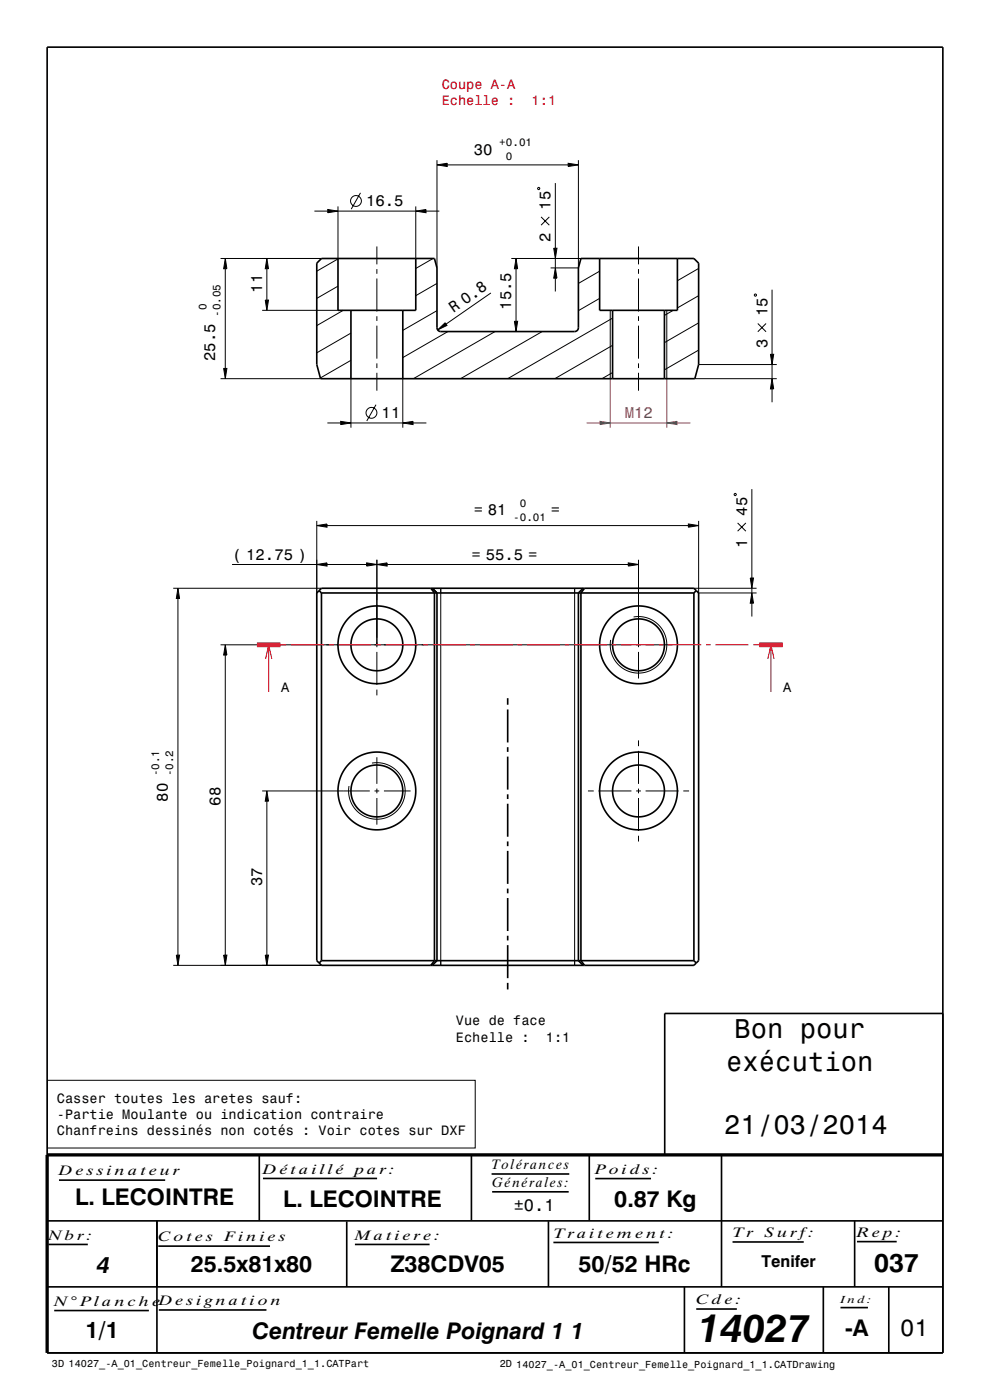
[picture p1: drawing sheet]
<svg xmlns="http://www.w3.org/2000/svg" width="210mm" height="297mm" viewBox="0 0 210 297" stroke-linecap="round" stroke-linejoin="round" font-family="sans-serif">
<g fill="none" stroke="#000" stroke-width=".21">
<path d="M92.7 35l2.2-.4v.7zM92.7 34v22.8M94.9 35h25.6M114 39.9l.3-.1 .2 .3-.3 .1zM117.8 38.8v13.9M120.5 34.6l2.2 .4-2.2 .3zM122.7 34v22.8h-5.9M46.8 54.8h21.4M47.8 54.8l.3 2.2h-.7zM47.8 57v21.2M56.6 54.8l.4 2.2h-.7zM56.6 57v6.7"/>
<path d="M66.7 44.8h2.8M69.5 44.4l2.2 .4-2.2 .3zM71.7 54.9l-4.5 2.6M71.7 43.8v11M71.7 44.8h16.5M76.5 40.9l-2 3.5M79.9 52.3v3.8M79.9 57.1v1M79.9 59.1v7M88.2 44.8l2.2-.4v.7zM88.2 43.8v11M90.4 44.8h2.8"/>
<path d="M91.9 54.8l-3.7 2.2M108.5 54.8h14.7M109.5 54.8l.3 2.2h-.7zM109.5 57v11.2M114.8 46l1.7 1.8M116.5 46l-1.7 1.8M117.5 52.7h.6l-.3 2.1zM117.8 56.8l.3 2.2h-.6zM117.8 54.8v2M117.8 59v2.8M127.2 57.5l-4.5 2.6M135.4 52.3v3.8"/>
<path d="M135.4 57.1v1M135.4 59.1v7M148.2 57l-4.5 2.6M47.4 78.2h.7l-.3 2.1zM55.6 65.8h16.1M56.3 63.7h.7l-.4 2.1zM71.7 60.7l-4.5 2.6M72.8 65.8l-5.6 3.3M74.4 76.4l-6.4 3.8M74.4 70.7l-7.2 4.2M79.9 67.1v1M79.9 69.1v7"/>
<path d="M79.9 77.1v1M79.9 79.1v3.8M92.7 65.9l-7.3 4.2M92.7 60.1l-4.5 2.6M92.8 70l1.6-1.5 .4 .5zM95 70.3l-9.6 5.6M104.1 62.2l-9.5 6.6M105 70.3l-17.3 10M109.1 68.2h.7l-.3 2.1zM115 70.3l-17.3 10M127.2 63.3l-4.5 2.6M129.4 65.8v14.5"/>
<path d="M129.9 79l-2.2 1.3M129.9 73.3l-12.2 7M129.9 67.5l-22.2 12.8M135.4 67.1v1M135.4 69.1v7M135.4 77.1v1M135.4 79.1v3.8M141.4 65.8v14.5M142.8 65.8l-1.9 1.1M148.2 74.3l-7.3 4.2M148.2 68.5l-7.3 4.2M148.2 62.7l-4.5 2.6"/>
<path d="M148.2 77.3h16.6M160 62.5l.3-.1 .2 .3-.3 .1zM160.7 68.6l1.8 1.8M162.5 68.6l-1.8 1.8M163.4 75.2h.7l-.3 2.1zM163.8 61.5v13.7M163.8 77.3v3M46.8 80.3h21.2M69.4 89.7h2.9M72.3 89.4l2.1 .3-2.1 .4zM74.4 80.3v10.4M74.4 89.7h11"/>
<path d="M79.8 85.9l-2 3.4M85.4 89.7l2.2-.3v.7zM85.4 80.3v10.4M87.6 89.7h2.8M147.4 80.3h17.4M163.8 80.3l.3 2.2h-.7zM163.8 82.5v2.8M49.2 119.8h18M67.2 111.5l2.2-.3v.6zM67.2 119.8l2.2-.4v.7zM67.2 110.5v15.3M69.4 111.5h76.6"/>
<path d="M69.4 119.8h8.4M77.8 119.4l2.1 .4-2.1 .3zM79.9 119.8l2.2-.4v.7zM79.9 118.8v18.5M82.1 119.8h51.2M133.3 119.4l2.1 .4-2.1 .3zM135.4 118.8v18.5M146 111.2l2.2 .3-2.2 .3zM148.2 110.5v15.3h12.3M155.9 104.7l.3 .1-.2 .3-.3-.1zM156.5 110.9l1.7 1.8M158.2 110.9l-1.7 1.8"/>
<path d="M159.5 103.8v18.8M36.7 124.8h31.5M37.7 124.8l.4 2.2h-.7zM37.7 127v75.6M46.8 136.8h87.1M47.8 136.8l.3 2.2h-.7zM47.8 139v63.6M79.9 126.1v1.2M79.9 138.3v7M89.4 136.8h1.3M93.5 124.7v80.2M121.9 124.7v80.2"/>
<path d="M134.4 130.9a6 6 0 0 1 7 5.5 6 6 0 0 1-6.3 6.4 6 6 0 0 1-5.6-7M134.9 136.8h1M135.4 138.3v5.6M136.9 136.8h5.7M147.2 124.8h13.3M159.1 122.6h.7l-.3 2.2zM159.5 125.8l.3 2.2h-.7zM159.5 124.8v1M159.5 128v2.8M79.9 146.3v1.2M135.4 157.1v1.2M135.4 159.3v7"/>
<path d="M55.6 167.8h22.8M56.6 167.8l.4 2.2h-.7zM56.6 170v32.6M78.9 161.9a6 6 0 0 1 7 5.5 6 6 0 0 1-6.3 6.4 6 6 0 0 1-5.6-7M79.4 167.8h1M79.9 160.6v5.7M79.9 167.3v1M79.9 169.3v5.6M81.4 167.8h5.7M124.7 167.8h1.2M126.9 167.8h7M134.9 167.8h1"/>
<path d="M135.4 167.3v1M135.4 169.3v7M135.4 177.3v1.2M136.9 167.8h7M144.9 167.8h1.3M36.7 204.8h31.5M37.4 202.6h.7l-.4 2.2zM47.4 202.6h.7l-.3 2.2zM56.3 202.6h.7l-.4 2.2zM10.1 229.2h90.7v14.3h-90.7z"/>
<circle cx="75.5" cy="42.6" r="1.15"/>
<circle cx="78.8" cy="87.6" r="1.15"/>
</g>
<path d="M129.4 80.3v10.4M141.4 80.3v10.4" fill="none" stroke="#800080" stroke-width=".21"/>
<g fill="none" stroke="#000" stroke-width=".35">
<path d="M10 10h190v277h-190zM68.2 54.8h24l.5 2v12.7l.1 .5 .7 .3h28.6l.4-.3 .2-.4v-12.8l.5-2h24l1 1v21.5l-.8 3h-79.4l-.8-3v-21.5zM71.7 54.8v11h16.5v-11M127.2 54.8v11h16.5v-11M74.4 65.8v14.5M85.4 65.8v14.5M129.9 65.8v14.5M140.9 65.8v14.5M67.7 125.3l.5-.5h79l.5 .5M67.7 125.3l-.5 .5v78l.5 .5M67.7 125.3l.5 .5M68.2 125.8h79"/>
<path d="M68.2 125.8v78M91.4 124.8l.8 1v78l-.8 1M91.7 124.8l1 1v78l-1 1M123.7 124.8l-1 1v78l1 1M124 124.8l-.8 1v78l.8 1M147.2 125.8v78M147.7 125.3l.5 .5v78l-.5 .5M147.7 125.3l-.5 .5M107.7 148.1v1.4M107.7 150.5v7M107.7 158.5v1M107.7 160.5v7"/>
<path d="M107.7 168.5v1M107.7 170.5v7M107.7 178.5v1M107.7 180.5v7M107.7 188.5v1M107.7 190.5v7M107.7 198.5v1M67.7 204.3l.5 .5h79l.5-.5M68.2 203.8h79M68.2 203.8l-.5 .5M107.7 208.5v1.4M107.7 200.5v7"/>
<path d="M147.2 203.8l.5 .5M200 215h-59v30M10 259h190M33.3 259v28M55 245v13.9M73.6 259.1v13.9M100 245v13.9M116.3 259.1v13.9M125 244.9v14M153 245v28M181.3 259v14M10 273h190"/>
<path d="M145.2 273v14M174.6 273v14M188.5 273v14"/>
<circle cx="79.9" cy="136.8" r="8.3"/>
<circle cx="79.9" cy="136.8" r="5.5"/>
<circle cx="135.4" cy="136.8" r="8.2"/>
<circle cx="135.4" cy="136.8" r="5.5"/>
<circle cx="79.9" cy="167.8" r="5.5"/>
<circle cx="79.9" cy="167.8" r="8.3"/>
<circle cx="135.4" cy="167.8" r="5.5"/>
<circle cx="135.4" cy="167.8" r="8.2"/>
</g>
<path d="M200 245h-190v42" fill="none" stroke="#000" stroke-width=".7" stroke-linecap="butt"/>
<path d="M54.5 136.8h5M161 136.8h5" fill="none" stroke="#f00" stroke-width="1" stroke-linecap="butt"/>
<g fill="none" stroke="#f00" stroke-width=".21">
<path d="M56.3 139.8l.7-3 .7 3M57 136.8v10M59.5 136.8h1.3M61.8 136.8h7M69.8 136.8h1M71.8 136.8h7M79.8 136.8h1M81.8 136.8h7M89.8 136.8h1M91.8 136.8h7M99.8 136.8h1M101.8 136.8h7"/>
<path d="M109.8 136.8h1M111.8 136.8h7M119.8 136.8h1M121.8 136.8h7M129.8 136.8h1M131.8 136.8h7M139.8 136.8h1M141.8 136.8h7M149.8 136.8h1M151.8 136.8h7M159.8 136.8h1.2M162.9 139.8l.6-3 .7 3"/>
<path d="M163.5 136.8v10"/>
</g>
<g fill="#000">
<path d="M92.7 35l2.2-.4v.7z" fill-rule="evenodd"/>
<path d="M120.5 34.6l2.2 .4-2.2 .3z" fill-rule="evenodd"/>
<path d="M47.8 54.8l.3 2.2h-.7z" fill-rule="evenodd"/>
<path d="M56.6 54.8l.4 2.2h-.7z" fill-rule="evenodd"/>
<path d="M69.5 44.4l2.2 .4-2.2 .3z" fill-rule="evenodd"/>
<path d="M88.2 44.8l2.2-.4v.7z" fill-rule="evenodd"/>
<path d="M109.5 54.8l.3 2.2h-.7z" fill-rule="evenodd"/>
<path d="M117.5 52.7h.6l-.3 2.1z" fill-rule="evenodd"/>
<path d="M117.8 56.8l.3 2.2h-.6z" fill-rule="evenodd"/>
<path d="M47.4 78.2h.7l-.3 2.1z" fill-rule="evenodd"/>
<path d="M56.3 63.7h.7l-.4 2.1z" fill-rule="evenodd"/>
<path d="M92.8 70l1.6-1.5 .4 .5z" fill-rule="evenodd"/>
<path d="M109.1 68.2h.7l-.3 2.1z" fill-rule="evenodd"/>
<path d="M163.4 75.2h.7l-.3 2.1z" fill-rule="evenodd"/>
<path d="M72.3 89.4l2.1 .3-2.1 .4z" fill-rule="evenodd"/>
<path d="M85.4 89.7l2.2-.3v.7z" fill-rule="evenodd"/>
<path d="M163.8 80.3l.3 2.2h-.7z" fill-rule="evenodd"/>
<path d="M67.2 111.5l2.2-.3v.6z" fill-rule="evenodd"/>
<path d="M67.2 119.8l2.2-.4v.7z" fill-rule="evenodd"/>
<path d="M79.9 119.8l2.2-.4v.7z" fill-rule="evenodd"/>
<path d="M146 111.2l2.2 .3-2.2 .3z" fill-rule="evenodd"/>
<path d="M37.7 124.8l.4 2.2h-.7z" fill-rule="evenodd"/>
<path d="M47.8 136.8l.3 2.2h-.7z" fill-rule="evenodd"/>
<path d="M77.8 119.4l2.1 .4-2.1 .3z" fill-rule="evenodd"/>
<path d="M133.3 119.4l2.1 .4-2.1 .3z" fill-rule="evenodd"/>
<path d="M159.1 122.6h.7l-.3 2.2z" fill-rule="evenodd"/>
<path d="M159.5 125.8l.3 2.2h-.7z" fill-rule="evenodd"/>
<path d="M56.6 167.8l.4 2.2h-.7z" fill-rule="evenodd"/>
<path d="M37.4 202.6h.7l-.4 2.2z" fill-rule="evenodd"/>
<path d="M47.4 202.6h.7l-.3 2.2z" fill-rule="evenodd"/>
<path d="M56.3 202.6h.7l-.4 2.2z" fill-rule="evenodd"/>
</g>
<g fill="#800080">
<path d="M127.3 89.4l2.1 .3-2.1 .4z" fill-rule="evenodd"/>
<path d="M141.4 89.7l2.2-.3v.7z" fill-rule="evenodd"/>
</g>
<path d="M124.4 89.7h2.9M127.3 89.4l2.1 .3-2.1 .4zM129.4 89.7h12M141.4 89.7l2.2-.3v.7zM143.6 89.7h2.8" fill="none" stroke="#800080" stroke-width=".21"/>
<g fill="none" stroke="#000" stroke-width=".35">
<path d="M12.5 250.4h22.5M55.8 250h24.2M104.3 249.1h16.5M104.4 252.8h16.2M126.3 250h11.8M10.3 264h8.3M11.5 278h20.1M33.6 264.4h23.7M33.7 277.9h22.8M75.3 264h15.8M117.4 263.6h22.3M147.7 277.7h8.6"/>
<path d="M155.4 263.5h15.1M178.3 277.4h5.8M181.8 263.4h8.4"/>
</g>
<text font-size="8.3" x="148.1" y="284.7">14027</text>
<g font-size="5.8">
<text x="155.8" y="220.2">Bon pour</text>
<text x="154.1" y="227.1">exécution</text>
<text x="153.6" y="240.6">21/03/2014</text>
</g>
<text font-size="5.6" x="185.5" y="269.9">037</text>
<text font-size="5" x="190.9" y="283.3">01</text>
<g font-size="4.9">
<text x="16" y="255.6">L. LECOINTRE</text>
<text x="60" y="256">L. LECOINTRE</text>
<text x="130.3" y="256">0.87 Kg</text>
<text x="40.5" y="269.7">25.5x81x80</text>
<text x="82.9" y="269.7">Z38CDV05</text>
<text x="122.7" y="269.9">50/52 HRc</text>
<text x="20.6" y="270">4</text>
<text x="18.2" y="283.9">1/1</text>
<text x="53.5" y="284">Centreur Femelle Poignard 1 1</text>
<text x="179.3" y="283.4">-A</text>
</g>
<text font-size="3.6" x="109" y="257">±0.1</text>
<text font-size="3.5" x="161.5" y="268.7">Tenifer</text>
<g font-size="3.3">
<text x="100.5" y="32.8">30</text>
<text x="77.7" y="43.8">16.5</text>
<text x="116.8" y="44.5" transform="rotate(-90 116.8 44.5)">15</text>
<text x="116.8" y="51.3" transform="rotate(-90 116.8 51.3)">2</text>
<text x="55.6" y="62.1" transform="rotate(-90 55.6 62.1)">11</text>
<text x="108.5" y="65.7" transform="rotate(-90 108.5 65.7)">15.5</text>
<text x="96.2" y="66.5" transform="rotate(-35 96.2 66.5)">R 0.8</text>
<text x="162.8" y="67.1" transform="rotate(-90 162.8 67.1)">15</text>
<text x="45.6" y="76.6" transform="rotate(-90 45.6 76.6)">25.5</text>
<text x="162.8" y="73.9" transform="rotate(-90 162.8 73.9)">3</text>
<text x="80.9" y="88.7">11</text>
<text x="100.5" y="109.4">= 81</text>
<text x="116.8" y="109.4">=</text>
<text x="158.5" y="109.4" transform="rotate(-90 158.5 109.4)">45</text>
<text x="49.2" y="118.8">( 12.75 )</text>
<text x="100" y="118.8">= 55.5 =</text>
<text x="158.5" y="116.2" transform="rotate(-90 158.5 116.2)">1</text>
<text x="35.6" y="170.1" transform="rotate(-90 35.6 170.1)">80</text>
<text x="46.8" y="170.9" transform="rotate(-90 46.8 170.9)">68</text>
<text x="55.6" y="188" transform="rotate(-90 55.6 188)">37</text>
</g>
<text font-size="3.3" fill="#800080" x="132.5" y="88.7">M12</text>
<g font-size="2.9" fill="#f00">
<text x="93.7" y="18.9">Coupe A-A</text>
<text x="93.7" y="22.3">Echelle :</text>
<text x="112.8" y="22.3">1:1</text>
</g>
<g font-size="2.9">
<text x="59.6" y="146.7">A</text>
<text x="166.2" y="146.7">A</text>
<text x="96.7" y="217.5">Vue de face</text>
<text x="96.7" y="221">Echelle :</text>
<text x="115.8" y="221">1:1</text>
<text x="12.1" y="234">Casser toutes les aretes sauf:</text>
<text x="12.1" y="237.4">-Partie Moulante ou indication contraire</text>
<text x="12.1" y="240.9">Chanfreins dessinés non cotés : Voir cotes sur DXF</text>
<text x="12.5" y="249.4">D e s s i n a t e u r</text>
<text x="55.8" y="249">D é t a i l l é</text>
<text x="75.3" y="249">pa r :</text>
<text x="104.3" y="248.1">Tolérances</text>
<text x="104.4" y="251.8">Générales:</text>
<text x="126.3" y="249">Po i d s :</text>
<text x="10.3" y="263">Nb r :</text>
<text x="33.6" y="263.4">C o t e s</text>
<text x="47.6" y="263.4">Fi n i e s</text>
<text x="75.3" y="263">Ma t i e r e :</text>
<text x="117.4" y="262.6">Tr a i t e m e n t :</text>
<text x="155.4" y="262.5">Tr</text>
<text x="162.2" y="262.5">S u r f:</text>
<text x="181.8" y="262.4">R e p:</text>
<text x="11.5" y="277">N° Pl a n c h e</text>
<text x="33.7" y="276.9">D e s i gn a t i o n</text>
<text x="147.7" y="276.7">C d e :</text>
</g>
<g font-size="2.3">
<text x="105.9" y="31">+0.01</text>
<text x="107.3" y="34">0</text>
<text x="43.8" y="65.9" transform="rotate(-90 43.8 65.9)">0</text>
<text x="46.8" y="67.3" transform="rotate(-90 46.8 67.3)">-0.05</text>
<text x="110.3" y="107.5">0</text>
<text x="108.9" y="110.5">-0.01</text>
<text x="33.8" y="164.7" transform="rotate(-90 33.8 164.7)">-0.1</text>
<text x="36.7" y="164.7" transform="rotate(-90 36.7 164.7)">-0.2</text>
</g>
<g font-size="2.2">
<text x="178.3" y="276.4">In d :</text>
<text x="11" y="290.1">3D 14027_-A_01_Centreur_Femelle_Poignard_1_1.CATPart</text>
<text x="106" y="290.1">2D 14027_-A_01_Centreur_Femelle_Poignard_1_1.CATDrawing</text>
</g>
</svg>
